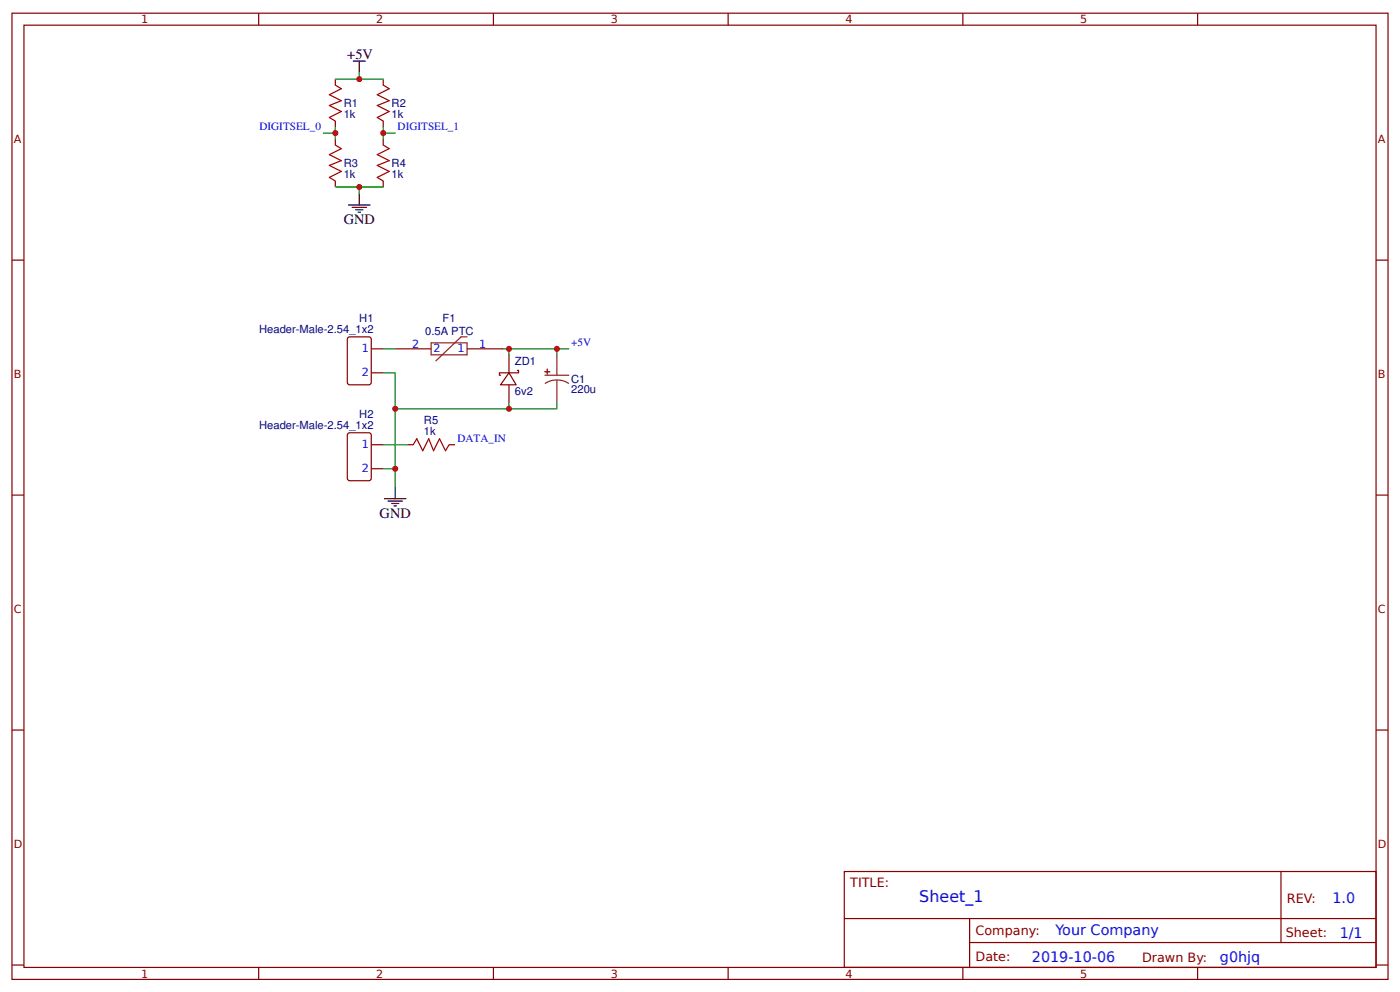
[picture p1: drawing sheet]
<svg xmlns="http://www.w3.org/2000/svg" width="309mm" height="219mm" viewBox="0 0 309 219" stroke-linecap="round" stroke-linejoin="round" font-family="sans-serif">
<g fill="none" stroke="#800" stroke-width=".26">
<path d="M2.6 2.9h304.1v213.3h-304.1zM5.3 5.6h298.7v207.9h-298.7zM57.1 2.9v2.7M74.1 17.5v1.3M84.7 17.5v1.3M109 2.9v2.7M160.9 2.9v2.7M212.7 2.9v2.7M264.6 2.9v2.7M74.1 26.7v1.3M74.1 30.7v1.3M74.1 40v1.3"/>
<path d="M84.7 26.7v1.3M84.7 30.7v1.3M84.7 40v1.3M2.6 57.4h2.7M304 57.4h2.7M76.8 74.6l.5-.3h4.2l.4 .3 .1 9.8-.2 .5h-4.5l-.5-.2zM82 77h2.7M87.3 77h7.9M103.2 77h7.9M112.4 78.3v4M77 95.6l4.5-.1 .4 .3 .1 9.8-.2 .4-4.5 .1-.5-.3-.1-9.8zM82 82.3h2.7"/>
<path d="M82 98.2h2.7M90 98.2h1.3M99.2 98.2h1.3M112.4 82.3l1.6 2.6h-3.4zM112.4 82.3h-2.1v.5h.3M112.4 84.9v4M114.3 81.8h.3v.5h-2.2M2.6 109.3h2.7M82 103.5h2.7M304 109.3h2.7M2.6 161.1h2.7M304 161.1h2.7"/>
<path d="M186.5 192.4h117.5v21.1h-117.5zM283 192.4v15.6M2.6 213h2.7M57.1 213.5v2.7M109 213.5v2.7M160.9 213.5v2.7M186.6 202.7h117.3M212.7 213.5v2.7M214.2 208h89.7M214.2 202.7v10.6M264.6 213.5v2.7M304 213h2.7"/>
</g>
<path d="M74.1 18.8l1.3 .8-2.6 1.3 2.6 1.3-2.6 1.1 2.6 1.3-2.6 1.3 1.3 .8M84.7 18.8l1.3 .8-2.7 1.3 2.7 1.3-2.7 1.1 2.7 1.3-2.7 1.3 1.4 .8M74.1 32l1.3 .8-2.6 1.3 2.6 1.4-2.6 1 2.6 1.3-2.6 1.4 1.3 .8M84.7 32l1.3 .8-2.7 1.3 2.7 1.4-2.7 1 2.7 1.3-2.7 1.4 1.4 .8M91.3 98.2l.8-1.4 1.3 2.7 1.3-2.7 1.1 2.7 1.3-2.7 1.3 2.7 .8-1.3" fill="none" stroke="#a00000" stroke-width=".26"/>
<path d="M78.1 13.5h2.6M79.4 13.5v2.6M77 45.2h4.8M77.8 45.8h3.2M78.6 46.3h1.6M79.1 46.8h.5M79.4 42.6v2.6M84.9 110.1h4.8M85.7 110.6h3.2M86.5 111.1h1.6M87 111.7h.6M87.3 107.4v2.7" fill="none" stroke="#000" stroke-width=".26"/>
<g fill="none" stroke="#080" stroke-width=".26">
<path d="M74.1 17.5h10.6M79.4 16.1v1.4M71.4 29.4h2.7M74.1 28v2.7M84.7 28v2.7M84.7 29.4h2.6M74.1 41.3h10.6M79.4 41.3v1.3M84.7 77h2.6M111.1 77h14.6M112.4 77v1.3M123 77v1.3"/>
<path d="M84.7 82.3h2.6v25.1M84.7 98.2h5.3M112.4 88.9v1.3h-25.1M123 88.9v1.3h-10.6M84.7 103.5h2.6"/>
</g>
<path d="M95.2 75.7h8v2.6h-8zM103.2 74.3h-1.3l-5.6 5.3M123 78.3v4.5M120.4 82.8h5.3M123 83.9l1.4 .1 1.3 .7M123 83.9l-1.4 .2-1.2 .6M123 83.9v5" fill="none" stroke="#8d2323" stroke-width=".26"/>
<g fill="#8d2323" stroke="#8d2323" stroke-width=".26">
<path d="M120.4 82h1z"/>
<path d="M120.9 81.5v1z"/>
</g>
<g fill="#c00">
<circle cx="112.4" cy="90.2" r=".66"/>
<circle cx="84.7" cy="29.4" r=".66"/>
<circle cx="79.4" cy="17.5" r=".66"/>
<circle cx="79.4" cy="41.3" r=".66"/>
<circle cx="74.1" cy="29.4" r=".66"/>
<circle cx="87.3" cy="103.5" r=".66"/>
<circle cx="87.3" cy="90.2" r=".66"/>
<circle cx="123" cy="77" r=".66"/>
<circle cx="112.4" cy="77" r=".66"/>
</g>
<text font-size="3.5" fill="#00f" x="203.1" y="199.1">Sheet_1</text>
<g font-size="3.2">
<text x="76.7" y="13">+5V</text>
<text x="75.9" y="49.5">GND</text>
<text x="83.9" y="114.3">GND</text>
</g>
<g font-size="3.2" fill="#00f">
<text x="294.4" y="199.3">1.0</text>
<text x="233.2" y="206.5">Your Company</text>
<text x="296" y="207">1/1</text>
<text x="228" y="212.3">2019-10-06</text>
<text x="269.5" y="212.3">g0hjq</text>
</g>
<g font-size="2.8" fill="#800">
<text x="187.9" y="195.8">TITLE:</text>
<text x="284.3" y="199.3">REV:</text>
<text x="215.5" y="206.4">Company:</text>
<text x="284.1" y="206.9">Sheet:</text>
<text x="215.5" y="212.2">Date:</text>
<text x="252.3" y="212.3">Drawn By:</text>
</g>
<g font-size="2.5" fill="#800">
<text x="31.2" y="5.2">1</text>
<text x="83.1" y="5.2">2</text>
<text x="134.9" y="5.2">3</text>
<text x="186.8" y="5.2">4</text>
<text x="238.7" y="5.2">5</text>
<text x="3" y="31.5">A</text>
<text x="304.4" y="31.5">A</text>
<text x="3" y="83.3">B</text>
<text x="304.4" y="83.3">B</text>
<text x="3" y="135.2">C</text>
<text x="304.4" y="135.2">C</text>
<text x="3" y="187.1">D</text>
<text x="304.4" y="187.1">D</text>
<text x="31.2" y="215.8">1</text>
<text x="83.1" y="215.8">2</text>
<text x="134.9" y="215.8">3</text>
<text x="186.8" y="215.8">4</text>
<text x="238.7" y="215.8">5</text>
</g>
<g font-size="2.5" fill="#000080">
<text x="75.9" y="23.6">R1</text>
<text x="86.5" y="23.6">R2</text>
<text x="75.9" y="26">1k</text>
<text x="86.5" y="26">1k</text>
<text x="75.9" y="39.2">1k</text>
<text x="75.9" y="36.8">R3</text>
<text x="86.5" y="39.2">1k</text>
<text x="86.5" y="36.8">R4</text>
<text x="79.4" y="71.1">H1</text>
<text x="97.8" y="71.1">F1</text>
<text x="57.3" y="73.6">Header-Male-2.54_1x2</text>
<text x="93.9" y="74">0.5A PTC</text>
<text x="113.8" y="80.6">ZD1</text>
<text x="113.8" y="87.2">6v2</text>
<text x="126.2" y="86.8">220u</text>
<text x="126.2" y="84.4">C1</text>
<text x="57.3" y="94.7">Header-Male-2.54_1x2</text>
<text x="79.4" y="92.3">H2</text>
<text x="93.7" y="93.7">R5</text>
<text x="93.7" y="96">1k</text>
</g>
<g font-size="2.5" fill="#00f">
<text x="57.3" y="28.7">DIGITSEL_0</text>
<text x="87.8" y="28.7">DIGITSEL_1</text>
<text x="79.9" y="77.8">1</text>
<text x="91" y="76.7">2</text>
<text x="95.8" y="77.8">2</text>
<text x="101.1" y="77.8">1</text>
<text x="105.8" y="76.7">1</text>
<text x="126.2" y="76.3">+5V</text>
<text x="79.9" y="83.1">2</text>
<text x="79.9" y="99">1</text>
<text x="101.1" y="97.5">DATA_IN</text>
<text x="79.9" y="104.2">2</text>
</g>
</svg>
